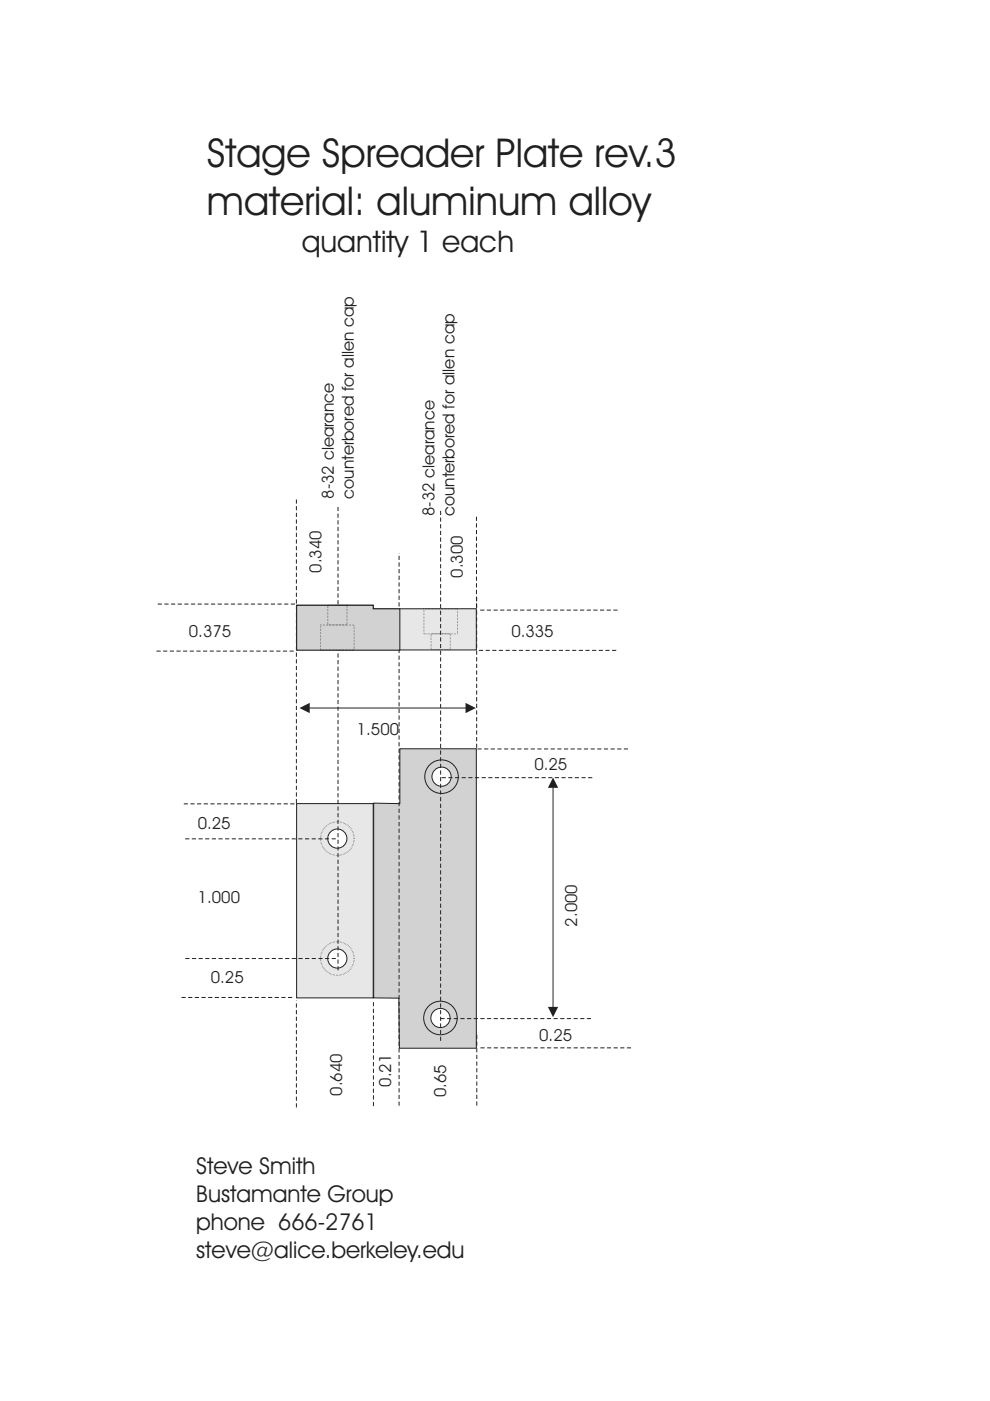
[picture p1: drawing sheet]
<svg xmlns="http://www.w3.org/2000/svg" width="210mm" height="297mm" viewBox="0 0 210 297" stroke-linecap="round" stroke-linejoin="round" font-family="sans-serif">
<path d="M84.8 158.8h16.2v63.4h-16.3l-.1-10.6h-5.4v-41.3l5.6 .1z" fill-rule="evenodd" fill="#d1d2d4"/>
<path d="M84.8 158.8h16.2v63.4h-16.3l-.1-10.6h-5.4v-41.3l5.6 .1z" fill="none" stroke="#231f20" stroke-width=".21"/>
<path d="M62.9 170.4h16.2v41.2h-16.2z" fill-rule="evenodd" fill="#e6e7e9"/>
<path d="M65.6 150.1h33.2M62.9 170.4h16.2v41.2h-16.2z" fill="none" stroke="#231f20" stroke-width=".21"/>
<g fill="#231f20">
<path d="M63.5 150.1l2.2-1.1v2.2z"/>
<path d="M98.7 149l2.2 1.1-2.2 1.1z"/>
</g>
<path d="M117.3 166.9v46.7" fill="none" stroke="#231f20" stroke-width=".21"/>
<g fill="#231f20">
<path d="M116.2 213.5h2.1l-1 2.2z"/>
<path d="M117.3 164.9l1 2.1h-2.1z"/>
</g>
<g fill="none" stroke="#231f20" stroke-width=".21" stroke-dasharray=".9 .5" stroke-linecap="butt">
<path d="M33.2 138h29.1M33.4 128.1h29.2M101 128.8v-19.5M101.6 137.9h29.1M101.8 129.4h29.2M101.1 158.6v-32M101.2 158.8h32M39 170.4h23.7M62.8 170.3v-64.5M38.5 211.5h23.7M62.8 234.8v-22.7M79.2 234.5v-22.3"/>
<path d="M101.1 234.4v-15.5M101.9 222.2h32"/>
</g>
<path d="M62.9 128.3h16.2v.8h21.9v8.7h-38.1z" fill-rule="evenodd" fill="#e6e7e9"/>
<path d="M62.9 128.3h16.2v.8h21.9v8.7h-38.1z" fill="none" stroke="#231f20" stroke-width=".21"/>
<circle cx="71.5" cy="177.8" r="2.03" fill="#fff"/>
<g fill="none" stroke="#231f20" stroke-width=".21">
<circle cx="71.5" cy="177.8" r="2.03"/>
<circle cx="93.6" cy="164.7" r="3.6"/>
<circle cx="93.4" cy="215.8" r="3.6"/>
</g>
<circle cx="71.5" cy="177.8" r="3.6" fill="none" stroke="#231f20" stroke-width=".21" stroke-dasharray=".1 .2" stroke-linecap="butt"/>
<circle cx="71.5" cy="203.2" r="2.03" fill="#fff"/>
<circle cx="71.5" cy="203.2" r="2.03" fill="none" stroke="#231f20" stroke-width=".21"/>
<circle cx="71.5" cy="203.2" r="3.6" fill="none" stroke="#231f20" stroke-width=".21" stroke-dasharray=".1 .2" stroke-linecap="butt"/>
<circle cx="93.6" cy="164.7" r="2.03" fill="#fff"/>
<circle cx="93.6" cy="164.7" r="2.03" fill="none" stroke="#231f20" stroke-width=".21"/>
<circle cx="93.4" cy="215.8" r="2.03" fill="#fff"/>
<circle cx="93.4" cy="215.8" r="2.03" fill="none" stroke="#231f20" stroke-width=".21"/>
<path d="M39.3 177.9h32M93.7 164.9h31.9M39.3 203.2h31.9M71.7 205.7v-98.6M93.4 216h32M84.6 234.4v-117.2M93.4 220.7v-112.7" fill="none" stroke="#231f20" stroke-width=".21" stroke-dasharray=".9 .5" stroke-linecap="butt"/>
<path d="M62.9 128.3h16.2v.8h5.7v8.7h-21.9z" fill-rule="evenodd" fill="#d1d2d4"/>
<path d="M62.9 128.3h16.2v.8h5.7v8.7h-21.9z" fill="none" stroke="#231f20" stroke-width=".21"/>
<path d="M68 132.5h7.1v5.3h-7.1zM69.5 128.3h4.1v4.2h-4.1zM89.9 129.1h7.1v5.3h-7.1zM91.4 134.4h4.1v3.4h-4.1z" fill="none" stroke="#231f20" stroke-width=".21" stroke-dasharray=".1 .2" stroke-linecap="butt"/>
<g font-size="8.5" fill="#231f20">
<text x="43.9" y="35.3">Stage Spreader Plate rev.3</text>
<text x="43.9" y="45.5">material: aluminum alloy</text>
</g>
<text font-size="6.3" fill="#231f20" x="64" y="53.5">quantity 1 each</text>
<g font-size="4.9" fill="#231f20">
<text x="41.6" y="249">Steve Smith</text>
<text x="41.6" y="254.9">Bustamante Group</text>
<text x="41.6" y="260.9">phone 666-2761</text>
<text x="41.6" y="266.8">steve@alice.berkeley.edu</text>
</g>
<g font-size="3.5" fill="#231f20">
<text x="70.8" y="105.7" transform="rotate(-90 70.8 105.7)">8-32 clearance</text>
<text x="75" y="105.7" transform="rotate(-90 75 105.7)">counterbored for allen cap</text>
<text x="92.1" y="109.4" transform="rotate(-90 92.1 109.4)">8-32 clearance</text>
<text x="96.3" y="109.4" transform="rotate(-90 96.3 109.4)">counterbored for allen cap</text>
<text x="68.2" y="121.5" transform="rotate(-90 68.2 121.5)">0.340</text>
<text x="98.1" y="122.5" transform="rotate(-90 98.1 122.5)">0.300</text>
<text x="40.1" y="135.1">0.375</text>
<text x="108.4" y="135">0.335</text>
<text x="75.7" y="155.8">1.500</text>
<text x="113.3" y="163.3">0.25</text>
<text x="41.9" y="175.8">0.25</text>
<text x="41.9" y="191.4">1.000</text>
<text x="122.4" y="196.4" transform="rotate(-90 122.4 196.4)">2.000</text>
<text x="44.7" y="208.4">0.25</text>
<text x="114.3" y="220.6">0.25</text>
<text x="72.6" y="232.3" transform="rotate(-90 72.6 232.3)">0.640</text>
<text x="82.9" y="230.4" transform="rotate(-90 82.9 230.4)">0.21</text>
<text x="94.6" y="232.6" transform="rotate(-90 94.6 232.6)">0.65</text>
</g>
</svg>
